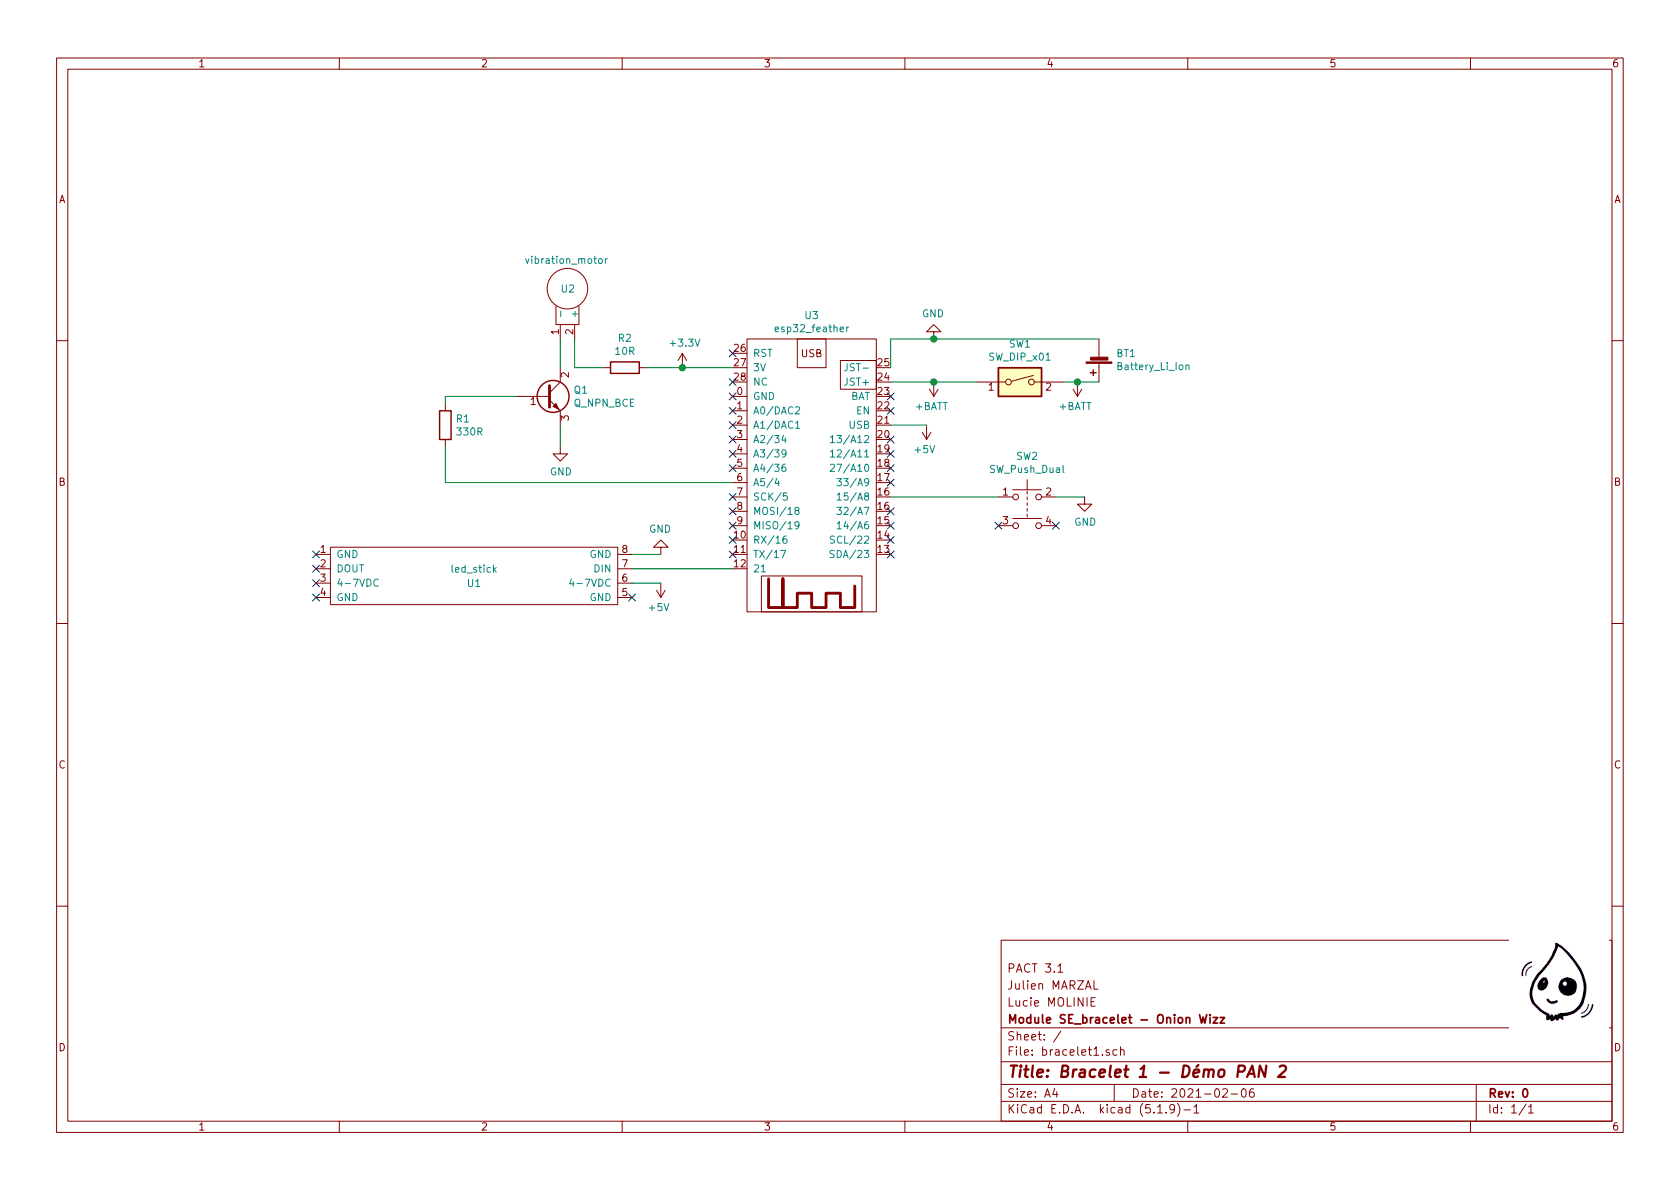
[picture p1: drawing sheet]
EESchema Schematic File Version 4
EELAYER 30 0
EELAYER END
$Descr A4 11693 8268
encoding utf-8
Sheet 1 1
Title "Bracelet 1 - Démo PAN 2"
Date "2021-02-06"
Rev "0"
Comp "Module SE_bracelet - Onion Wizz"
Comment1 "Lucie MOLINIE"
Comment2 "Julien MARZAL"
Comment3 "PACT 3.1"
Comment4 ""
$EndDescr
Wire Wire Line
	7650 2350 6500 2350
Wire Wire Line
	6200 2350 6200 2550
Wire Wire Line
	6200 2650 6500 2650
$Comp
L power:+BATT #PWR0101
U 1 1
P 6500 2650
F 0 "#PWR0101" H 6500 2500 50  0001 C CNN
F 1 "+BATT" H 6515 2823 50  0000 C CNN
F 2 "" H 6500 2650 50  0001 C CNN
F 3 "" H 6500 2650 50  0001 C CNN
	1    6500 2650
	-1   0    0    1   
$EndComp
Connection ~ 6500 2650
Wire Wire Line
	6500 2650 6800 2650
$Comp
L power:GND #PWR0102
U 1 1
P 6500 2350
F 0 "#PWR0102" H 6500 2100 50  0001 C CNN
F 1 "GND" H 6505 2177 50  0000 C CNN
F 2 "" H 6500 2350 50  0001 C CNN
F 3 "" H 6500 2350 50  0001 C CNN
	1    6500 2350
	-1   0    0    1   
$EndComp
Connection ~ 6500 2350
Wire Wire Line
	6500 2350 6200 2350
$Comp
L Switch:SW_Push_Dual SW2
U 1 1
P 7150 3450
F 0 "SW2" H 7150 3735 50  0000 C CNN
F 1 "SW_Push_Dual" H 7150 3644 50  0000 C CNN
F 2 "" H 7150 3650 50  0001 C CNN
F 3 "~" H 7150 3650 50  0001 C CNN
	1    7150 3450
	1    0    0    -1  
$EndComp
Wire Wire Line
	6200 3450 6950 3450
Wire Wire Line
	7350 3450 7550 3450
$Comp
L power:GND #PWR0103
U 1 1
P 7550 3450
F 0 "#PWR0103" H 7550 3200 50  0001 C CNN
F 1 "GND" H 7555 3277 50  0000 C CNN
F 2 "" H 7550 3450 50  0001 C CNN
F 3 "" H 7550 3450 50  0001 C CNN
	1    7550 3450
	1    0    0    -1  
$EndComp
$Comp
L bracelet1_MyLib:esp32_feather U3
U 1 1
P 5650 3250
F 0 "U3" H 5650 4315 50  0000 C CNN
F 1 "esp32_feather" H 5650 4224 50  0000 C CNN
F 2 "" V 5600 3650 50  0001 C CNN
F 3 "" V 5600 3650 50  0001 C CNN
	1    5650 3250
	1    0    0    -1  
$EndComp
$Comp
L bracelet1_MyLib:led_stick U1
U 1 1
P 3300 4000
F 0 "U1" H 3300 3950 50  0000 C CNN
F 1 "led_stick" H 3300 4050 50  0000 C CNN
F 2 "" H 3300 4000 50  0001 C CNN
F 3 "" H 3300 4000 50  0001 C CNN
	1    3300 4000
	1    0    0    -1  
$EndComp
Wire Wire Line
	5100 3950 4400 3950
Wire Wire Line
	4400 4050 4600 4050
Wire Wire Line
	6200 2950 6450 2950
$Comp
L power:+5V #PWR0104
U 1 1
P 4600 4050
F 0 "#PWR0104" H 4600 3900 50  0001 C CNN
F 1 "+5V" H 4615 4223 50  0000 C CNN
F 2 "" H 4600 4050 50  0001 C CNN
F 3 "" H 4600 4050 50  0001 C CNN
	1    4600 4050
	-1   0    0    1   
$EndComp
$Comp
L power:GND #PWR0105
U 1 1
P 4600 3850
F 0 "#PWR0105" H 4600 3600 50  0001 C CNN
F 1 "GND" H 4605 3677 50  0000 C CNN
F 2 "" H 4600 3850 50  0001 C CNN
F 3 "" H 4600 3850 50  0001 C CNN
	1    4600 3850
	-1   0    0    1   
$EndComp
Wire Wire Line
	4400 3850 4600 3850
$Comp
L power:+5V #PWR0106
U 1 1
P 6450 2950
F 0 "#PWR0106" H 6450 2800 50  0001 C CNN
F 1 "+5V" H 6465 3123 50  0000 C CNN
F 2 "" H 6450 2950 50  0001 C CNN
F 3 "" H 6450 2950 50  0001 C CNN
	1    6450 2950
	-1   0    0    1   
$EndComp
$Comp
L Device:Q_NPN_BCE Q1
U 1 1
P 3800 2750
F 0 "Q1" H 3991 2796 50  0000 L CNN
F 1 "Q_NPN_BCE" H 3991 2705 50  0000 L CNN
F 2 "" H 4000 2850 50  0001 C CNN
F 3 "~" H 3800 2750 50  0001 C CNN
	1    3800 2750
	1    0    0    -1  
$EndComp
$Comp
L Device:R R2
U 1 1
P 4350 2550
F 0 "R2" V 4143 2550 50  0000 C CNN
F 1 "10R" V 4234 2550 50  0000 C CNN
F 2 "" V 4280 2550 50  0001 C CNN
F 3 "~" H 4350 2550 50  0001 C CNN
	1    4350 2550
	0    1    1    0   
$EndComp
$Comp
L Device:R R1
U 1 1
P 3100 2950
F 0 "R1" H 3170 2996 50  0000 L CNN
F 1 "330R" H 3170 2905 50  0000 L CNN
F 2 "" V 3030 2950 50  0001 C CNN
F 3 "~" H 3100 2950 50  0001 C CNN
	1    3100 2950
	1    0    0    -1  
$EndComp
Wire Wire Line
	5100 3350 3100 3350
Wire Wire Line
	3100 3350 3100 3100
Wire Wire Line
	3100 2800 3100 2750
Wire Wire Line
	3100 2750 3600 2750
Wire Wire Line
	3900 2950 3900 3100
$Comp
L power:GND #PWR0107
U 1 1
P 3900 3100
F 0 "#PWR0107" H 3900 2850 50  0001 C CNN
F 1 "GND" H 3905 2927 50  0000 C CNN
F 2 "" H 3900 3100 50  0001 C CNN
F 3 "" H 3900 3100 50  0001 C CNN
	1    3900 3100
	1    0    0    -1  
$EndComp
Wire Wire Line
	4500 2550 4750 2550
Wire Wire Line
	4200 2550 4000 2550
$Comp
L Switch:SW_DIP_x01 SW1
U 1 1
P 7100 2650
F 0 "SW1" H 7100 2917 50  0000 C CNN
F 1 "SW_DIP_x01" H 7100 2826 50  0000 C CNN
F 2 "" H 7100 2650 50  0001 C CNN
F 3 "~" H 7100 2650 50  0001 C CNN
	1    7100 2650
	1    0    0    -1  
$EndComp
Wire Wire Line
	7400 2650 7500 2650
Wire Wire Line
	3900 2550 3900 2350
$Comp
L bracelet1_MyLib:vibration_motor U2
U 1 1
P 3950 2000
F 0 "U2" H 3900 2000 50  0000 L CNN
F 1 "vibration_motor" H 3650 2200 50  0000 L CNN
F 2 "" H 3950 2000 50  0001 C CNN
F 3 "" H 3950 2000 50  0001 C CNN
	1    3950 2000
	1    0    0    -1  
$EndComp
Wire Wire Line
	4000 2550 4000 2350
NoConn ~ 5100 2450
NoConn ~ 5100 2650
NoConn ~ 5100 2750
NoConn ~ 5100 2850
NoConn ~ 5100 2950
NoConn ~ 5100 3050
NoConn ~ 5100 3150
NoConn ~ 5100 3250
NoConn ~ 5100 3450
NoConn ~ 5100 3550
NoConn ~ 5100 3650
NoConn ~ 5100 3750
NoConn ~ 5100 3850
NoConn ~ 4400 4150
NoConn ~ 2200 3850
NoConn ~ 2200 3950
NoConn ~ 2200 4050
NoConn ~ 2200 4150
NoConn ~ 6200 2750
NoConn ~ 6200 2850
NoConn ~ 6200 3050
NoConn ~ 6200 3150
NoConn ~ 6200 3250
NoConn ~ 6200 3350
NoConn ~ 6200 3550
NoConn ~ 6200 3650
NoConn ~ 6200 3750
NoConn ~ 6200 3850
NoConn ~ 6950 3650
NoConn ~ 7350 3650
$Comp
L power:+3.3V #PWR0108
U 1 1
P 4750 2550
F 0 "#PWR0108" H 4750 2400 50  0001 C CNN
F 1 "+3.3V" H 4765 2723 50  0000 C CNN
F 2 "" H 4750 2550 50  0001 C CNN
F 3 "" H 4750 2550 50  0001 C CNN
	1    4750 2550
	1    0    0    -1  
$EndComp
Connection ~ 4750 2550
Wire Wire Line
	4750 2550 5100 2550
$Comp
L power:+BATT #PWR0109
U 1 1
P 7500 2650
F 0 "#PWR0109" H 7500 2500 50  0001 C CNN
F 1 "+BATT" H 7515 2823 50  0000 C CNN
F 2 "" H 7500 2650 50  0001 C CNN
F 3 "" H 7500 2650 50  0001 C CNN
	1    7500 2650
	-1   0    0    1   
$EndComp
Connection ~ 7500 2650
Wire Wire Line
	7500 2650 7650 2650
$Comp
L bracelet1_MyLib:Battery_Li_Ion BT1
U 1 1
P 7650 2450
F 0 "BT1" H 7532 2454 50  0000 R CNN
F 1 "Battery_Li_Ion" H 7532 2545 50  0000 R CNN
F 2 "" V 7650 2510 50  0001 C CNN
F 3 "~" V 7650 2510 50  0001 C CNN
	1    7650 2450
	-1   0    0    1   
$EndComp
$EndSCHEMATC
